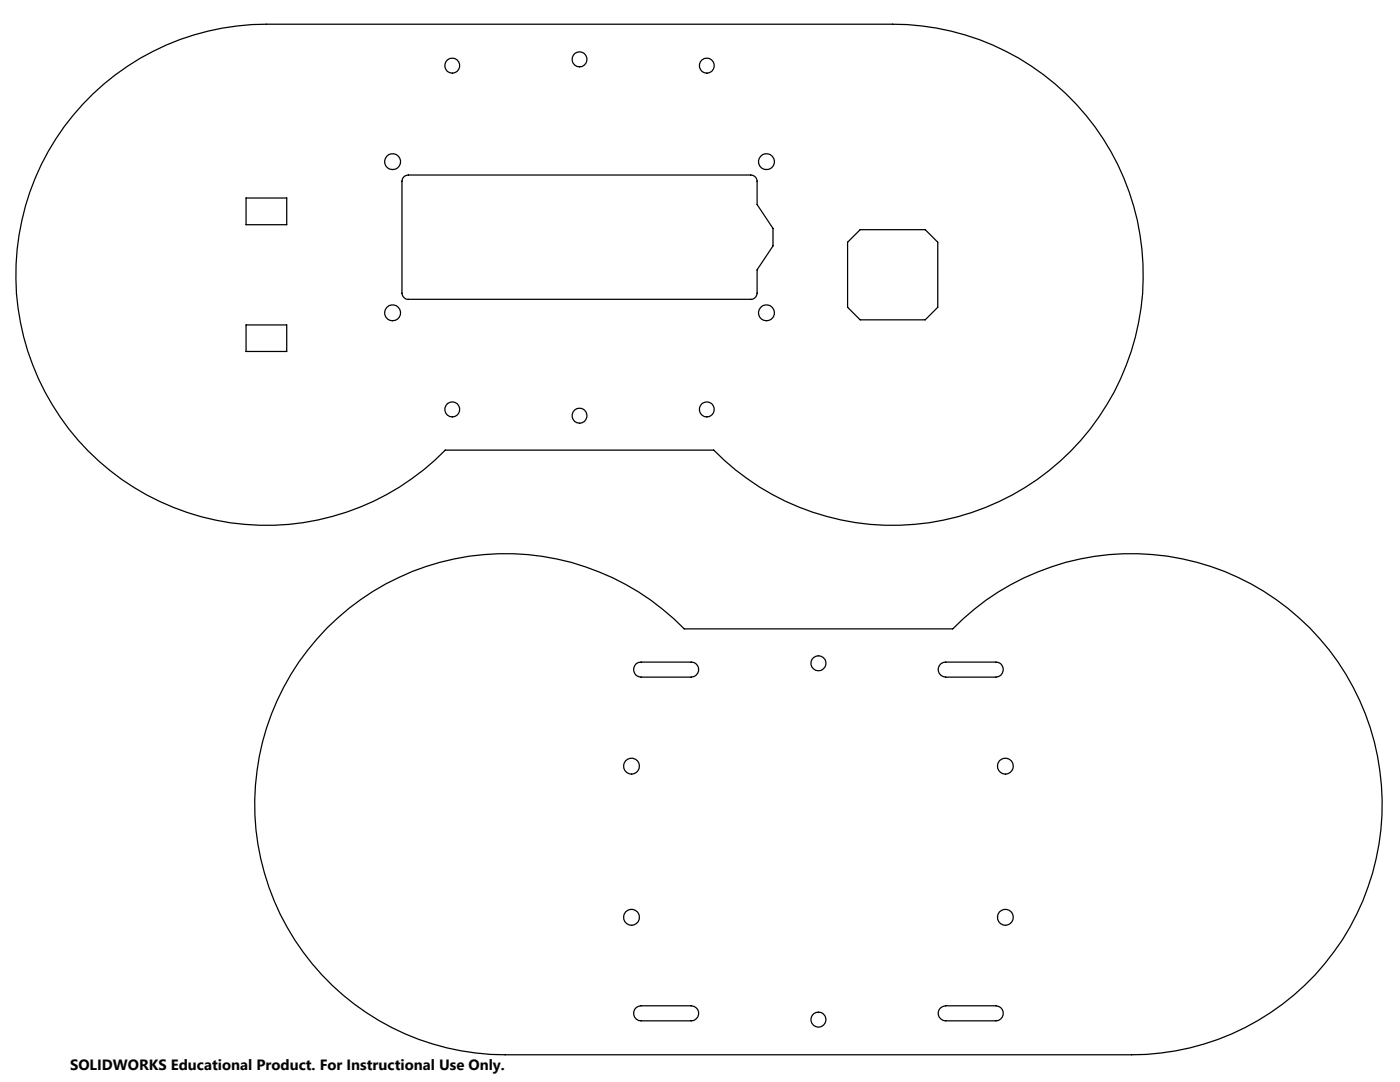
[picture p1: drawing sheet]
<svg xmlns="http://www.w3.org/2000/svg" width="279mm" height="216mm" viewBox="0 0 279 216" stroke-linecap="round" stroke-linejoin="round" font-family="sans-serif">
<g fill="none" stroke="#000" stroke-width=".25">
<path d="M18.6 18.7a49.9 49.9 0 0 1 34.6-13.9h125a50 50 0 0 1 46 69.4 50 50 0 0 1-81.7 15.6h-53.6a50 50 0 0 1-71.3 .2 50 50 0 0 1 1-71.3zM49.1 39.5h8.1v5.3h-8.1zM80.6 35.3l.9-.4h68.3a1.26 1.26 0 0 1 1.3 1.3v4.6l3.2 4.8v3.5l-3.2 4.7v4.7a1.26 1.26 0 0 1-1.3 1.2h-68.3a1.26 1.26 0 0 1-1.3-1.2v-22.3zM169.2 48.3l2.5-2.5h12.9l2.5 2.5v13l-2.5 2.5h-12.9l-2.5-2.5zM49.1 64.8h8.1v5.3h-8.1zM65.3 125.3a50 50 0 0 1 71.3 .2h53.5a50 50 0 0 1 81.8 15.6 50 50 0 0 1-46.1 69.4h-125a50 50 0 0 1-46.1-30.8 50 50 0 0 1 10.6-54.4zM127 132.4l1-.3h9.9a1.5 1.5 0 0 1 1.5 1.5 1.5 1.5 0 0 1-1.5 1.5h-9.9a1.53 1.53 0 0 1-1.5-1 1.53 1.53 0 0 1 .5-1.7zM187.8 132.4l.9-.3h10.1a1.5 1.5 0 0 1 1.4 1.5 1.5 1.5 0 0 1-1.4 1.5h-10.1a1.52 1.52 0 0 1-1.4-1 1.52 1.52 0 0 1 .5-1.7zM127 201l1-.3h9.9a1.5 1.5 0 0 1 1.5 1.5 1.5 1.5 0 0 1-1.5 1.5h-9.9a1.5 1.5 0 0 1-1.5-1 1.5 1.5 0 0 1 .5-1.7zM187.8 201l.9-.3h10.1a1.5 1.5 0 0 1 1.4 1.5 1.5 1.5 0 0 1-1.4 1.5h-10.1a1.49 1.49 0 0 1-1.4-1 1.49 1.49 0 0 1 .5-1.7z"/>
<circle cx="90.3" cy="13.1" r="1.5"/>
<circle cx="115.7" cy="11.9" r="1.48"/>
<circle cx="141.1" cy="13.1" r="1.5"/>
<circle cx="78.4" cy="32.3" r="1.58"/>
<circle cx="153" cy="32.3" r="1.58"/>
<circle cx="78.4" cy="62.4" r="1.58"/>
<circle cx="153" cy="62.4" r="1.58"/>
<circle cx="90.3" cy="81.7" r="1.48"/>
<circle cx="115.7" cy="83" r="1.5"/>
<circle cx="141.1" cy="81.7" r="1.48"/>
<circle cx="163.3" cy="132.4" r="1.51"/>
<circle cx="126" cy="152.9" r="1.6"/>
<circle cx="200.6" cy="152.9" r="1.6"/>
<circle cx="126" cy="183" r="1.6"/>
<circle cx="200.6" cy="183" r="1.6"/>
<circle cx="163.3" cy="203.5" r="1.49"/>
</g>
<text font-size="3" x="14" y="213.5">SOLIDWORKS Educational Product. For Instructional Use Only.</text>
</svg>
